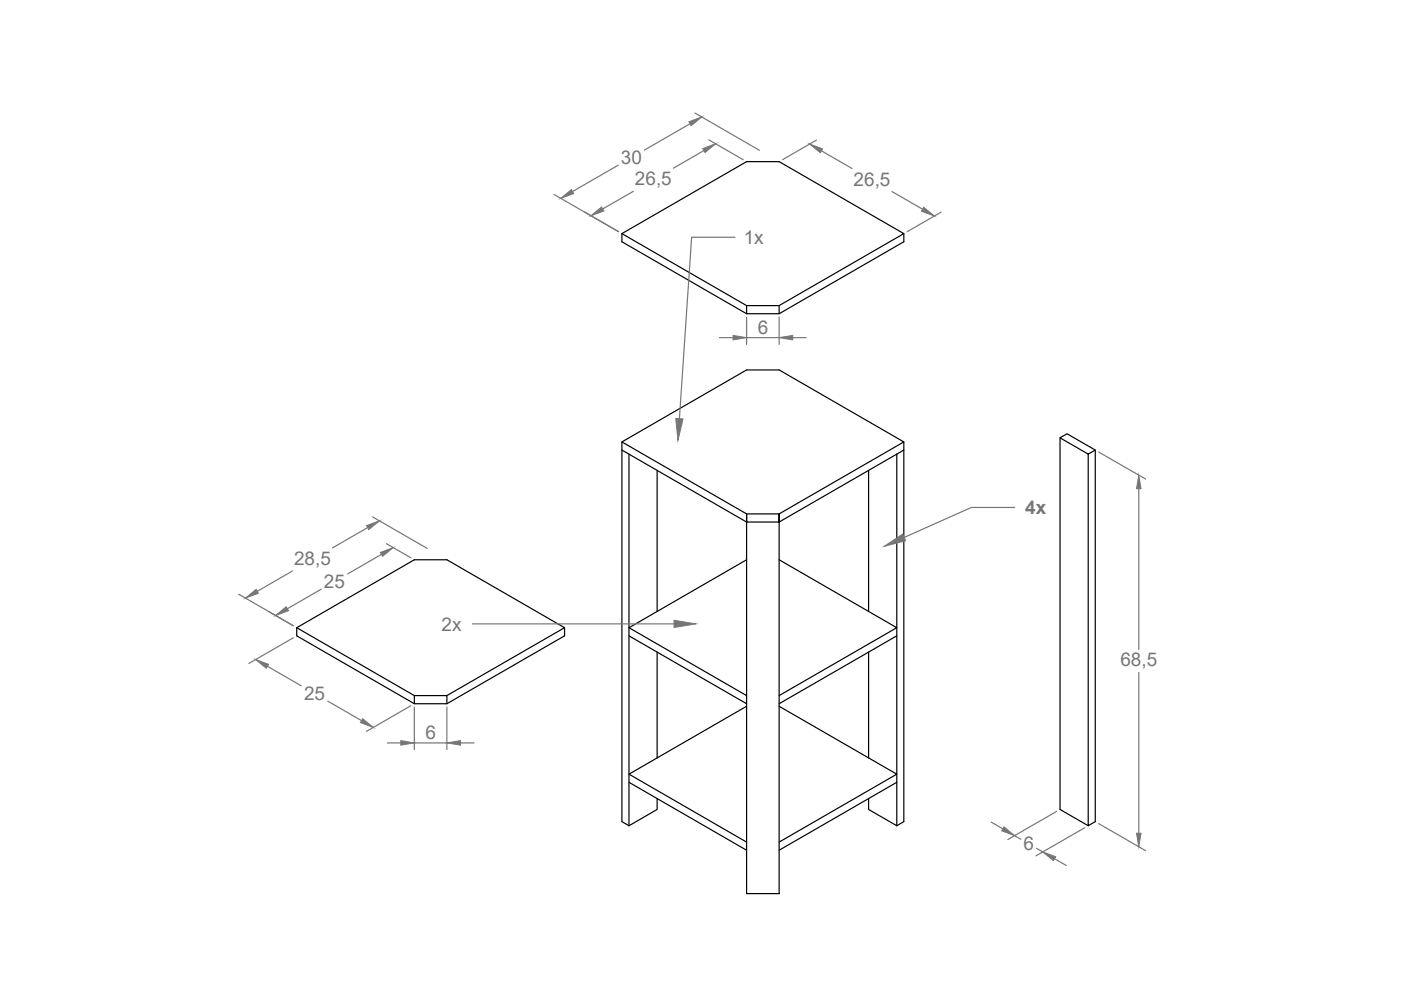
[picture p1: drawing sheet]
<svg xmlns="http://www.w3.org/2000/svg" width="297mm" height="210mm" viewBox="0 0 297 210" stroke-linecap="round" stroke-linejoin="round" font-family="sans-serif">
<!-- layer: 0 -->
<g fill="none" stroke="#000" stroke-width=".25">
<path d="M131.9 49.5l26.4-15.2h6.9l26.4 15.2-26.4 15.3M131.9 49.5l26.4 15.3M131.9 49.5v1.8l26.4 15.2M191.6 49.5v1.8l-26.4 15.2M158.3 64.8v1.7h6.9v-1.7M158.3 64.8h6.9M131.9 93.7l26.4 15.3h6.9l26.4-15.3-26.4-15.3h-6.9l-26.4 15.3v80.5l1.5 .9M131.9 95.4l26.4 15.3M133.4 96.3v78.8M139.3 99.7v29.9M184.2 99.7v29.9M190.1 96.3v78.8"/>
<path d="M191.6 93.7v80.5l-1.5 .9M191.6 95.4l-26.4 15.3M224.7 92.8l1.5-.8 6 3.4-1.5 .9zM224.7 92.8v78.8l6 3.5M232.2 95.4v78.8l-1.5 .9v-78.8M158.3 109v1.7h6.9v-1.7v80.5h-6.9zM158.3 118.7l-24.9 14.4 24.9 14.4M165.2 118.7l24.9 14.4-24.9 14.4M62.9 133.1l24.9 14.4M119.7 133.1v1.7l-25 14.4M133.4 134.8l24.9 14.4M139.3 138.3v22.4"/>
<path d="M184.2 138.3v22.4M190.1 134.8l-24.9 14.4M87.8 147.5h6.9v1.7h-6.9zM94.7 147.5l25-14.4-25-14.4h-6.9l-24.9 14.4v1.7l24.9 14.4M158.3 149.7l-24.9 14.4 24.9 14.4M165.2 149.7l24.9 14.4-24.9 14.4M133.4 165.9l24.9 14.4M139.3 169.3v2.3l-5.9 3.5M184.2 169.3v2.3l5.9 3.5M190.1 165.9l-24.9 14.4"/>
</g>
<!-- layer: cotas -->
<g fill="#767676" stroke="#767676" stroke-width=".21">
<path d="M187.5 115.8l3.9-2.6 .6 1.5z"/>
<path d="M143.3 88.7l1.5 .1-1.1 4.6z"/>
<path d="M142.9 131.5l4.6 .8-4.6 .7z"/>
<path d="M58.4 130.5l2.3-1.9 .5 .9z"/>
<path d="M80.6 117.1l2.8-1-2.3 1.9z"/>
<path d="M54.2 139.8l2.7 1.1-.4 .8z"/>
<path d="M76.9 152.4l2.2 1.8-2.7-1z"/>
<path d="M94.7 157.5l2.9-.5v1z"/>
<path d="M85 157l2.8 .5-2.8 .5z"/>
<path d="M125.3 45.7l2.2-1.8 .5 .8z"/>
<path d="M149 31.5l2.7-1-2.2 1.8z"/>
<path d="M171.7 30.5l2.7 1.1-.5 .8z"/>
<path d="M195.8 43.9l2.3 1.9-2.7-1z"/>
<path d="M155.4 71.1l2.9 .5-2.9 .5z"/>
<path d="M165.2 71.6l2.9-.5v1z"/>
<path d="M241 176.7h.9l-.5 2.8z"/>
<path d="M241.4 100.7l.5 2.9h-.9z"/>
<path d="M221.1 180.6l2.7 1.1-.5 .8z"/>
<path d="M212.9 175.3l2.2 1.9-2.7-1z"/>
<path d="M52 126.8l2.3-1.8 .5 .8z"/>
<path d="M77.7 111.4l2.7-1-2.2 1.9z"/>
<path d="M118.9 42.1l2.3-1.9 .4 .8z"/>
<path d="M146.1 25.8l2.7-1-2.3 1.9z"/>
</g>
<g fill="none" stroke="#767676" stroke-width=".25">
<path d="M131.1 35l-9.7 5.6M146.3 26.2l-9.7 5.6M147.3 24l13.7 7.9M149.2 31.9l-6.4 3.8M150.3 29.7l7.3 4.2M173.1 29.7l-7.2 4.2M174.2 32l6.4 3.7M117.5 41.2l13.6 7.9-7.2-4.2M134.3 40.6l-6.5 3.7M155.8 50.3h-9.2l-2.6 38.5M189.1 40.6l6.5 3.8M199.5 45l-7.2 4.1"/>
<path d="M152.5 71.6h2.9M158.3 67.2v5.8M158.3 71.6h6.9M165.2 67.2v5.8M168.1 71.6h2.8M232.9 95.8l10 5.8M78 111.9l-7.5 4.3M79 109.6l11.6 6.7M80.9 117.5l-7.2 4.2M81.9 115.3l5.2 3M215.1 107.6h-9.2l-14.2 6.4M241.4 103.6v34.1"/>
<path d="M50.6 126l11.6 6.7M62 121.1l-7.5 4.3M62.2 135.2l-9.4 5.5M68.1 124.9l-7.2 4.2M100.2 132.3h42.7M56.7 141.3l7.2 4.1M69.5 148.7l7.2 4.1M82.1 157.5h2.9M87.1 149.6l-9.4 5.5M87.8 149.9v9M87.8 157.5h6.9M94.7 149.9v9"/>
<path d="M97.6 157.5h2.9M241.4 142.6v34.1M210.1 174.3l2.5 1.4M215.1 177.2l1.3 .7M219.8 179.9l1.3 .7M224 172l-10.3 6M230 175.5l-10.3 6M232.9 174.6l10 5.8M223.6 182.1l2.5 1.4"/>
</g>
<g font-size="4" fill="#767676">
<text x="131.6" y="34.8">30</text>
<text x="134.6" y="39.3">26,5</text>
<text x="181" y="39.3">26,5</text>
<text x="157.7" y="51.8">1x</text>
<text x="160.6" y="70.8">6</text>
<text x="217.4" y="109">4x</text>
<text x="62.4" y="119.8">28,5</text>
<text x="68.7" y="124.7">25</text>
<text x="93.6" y="133.7">2x</text>
<text x="237.5" y="141.3">68,5</text>
<text x="64.5" y="148.5">25</text>
<text x="90.2" y="156.7">6</text>
<text x="217" y="180.3">6</text>
</g>
</svg>
